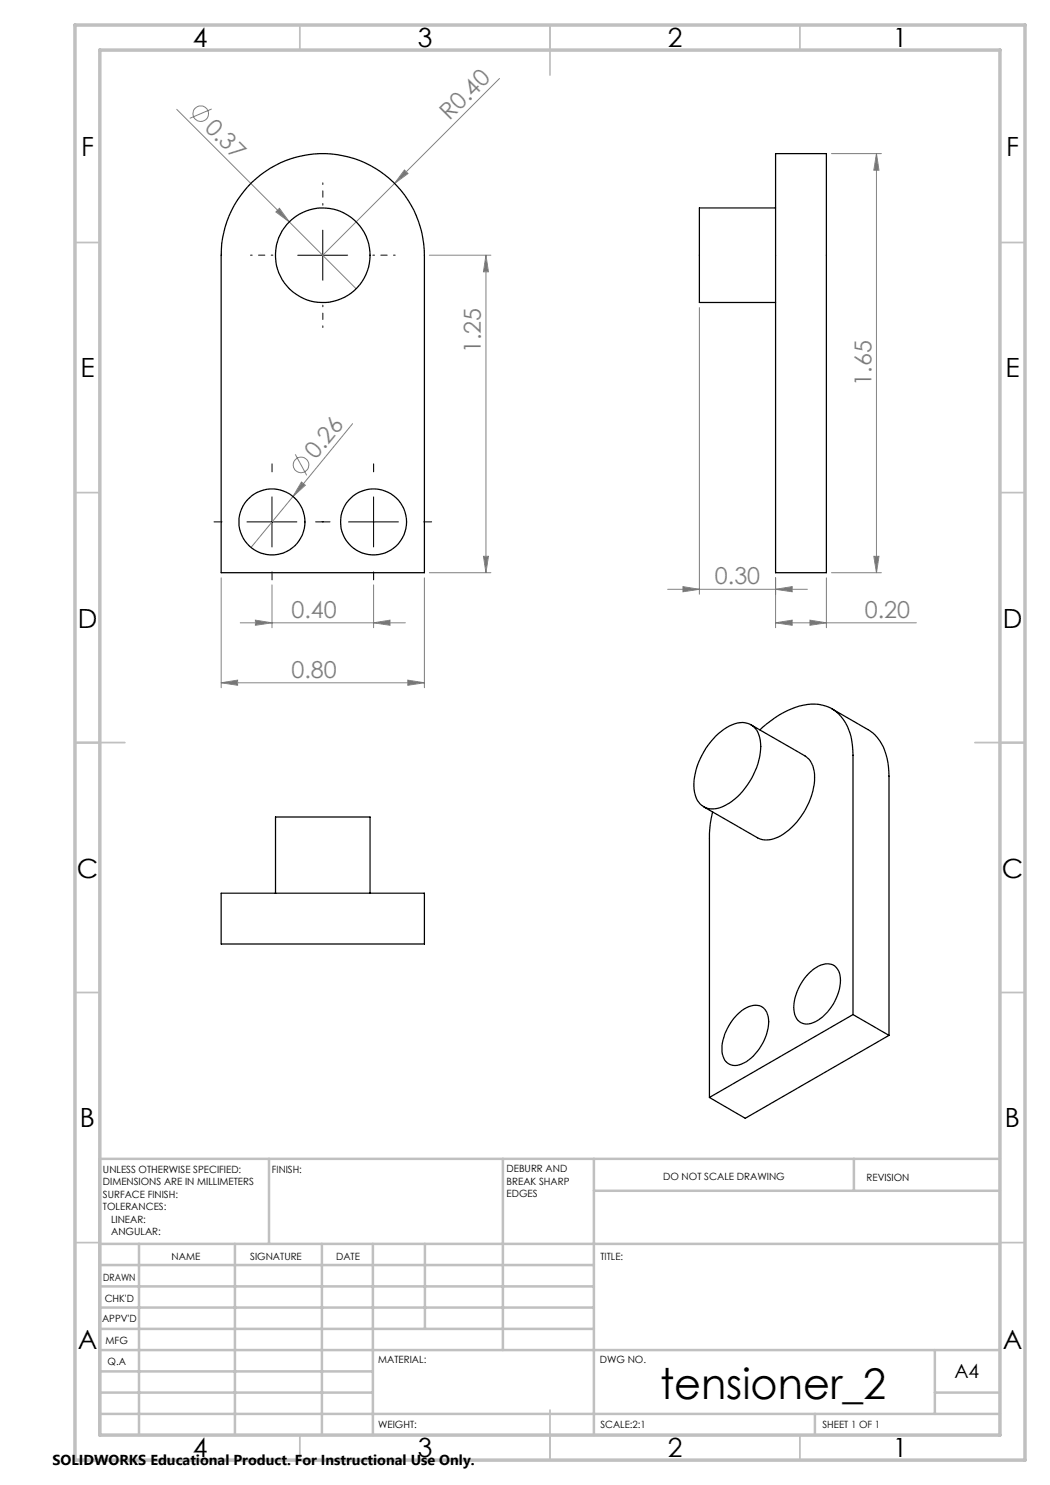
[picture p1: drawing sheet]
<svg xmlns="http://www.w3.org/2000/svg" width="210mm" height="297mm" viewBox="0 0 210 297" stroke-linecap="round" stroke-linejoin="round" font-family="sans-serif">
<g fill="none" stroke="#808080" stroke-width=".2">
<path d="M99.9 15.7l-35.3 35.3M35.3 21.9l22.6 22.5M42.3 21.8l-4.3 1.9M80.9 34l.7 .7-2.7 2zM166.3 30.7h10M175.3 30.7l.5 3.3h-1zM175.3 30.7v83.8M55.9 41.7l2 2.7-2.7-2zM57.9 44.4l13.3 13.3M85.9 51h12.3M97.2 51v63.5M97.2 51l.5 3.4h-1z"/>
<path d="M139.9 61.5v57.3M58.6 99.3l-8.4 10.2M59.1 90.9l2.2 4.2M60.3 96.4l.8 .6-2.5 2.3zM70.5 84.7l-11.9 14.6M44.2 115.6v21.9M54.4 117v8.6M74.7 117v8.6M84.9 115.6v21.9M85.9 114.5h12.3M96.7 111.3h1l-.5 3.2zM133.5 117.9h28"/>
<path d="M136.6 117.3l3.3 .6-3.3 .5zM155.1 117.9l3.3-.6v1.1zM155.1 115.6v10M165.3 115.6v10M166.3 114.5h10M174.8 111.3h1l-.5 3.2zM44.2 136.6l3.3-.6v1.1zM44.2 136.6h40.7M48 124.6h33.1M51.1 124l3.3 .6-3.3 .5zM74.7 124.6l3.3-.6v1.1zM81.6 136l3.3 .6-3.3 .5z"/>
<path d="M155.1 124.6l3.3-.6v1.1zM155.1 124.6h28.2M162 124l3.3 .6-3.3 .5z"/>
<circle cx="40.2" cy="22.7" r="1.56"/>
<circle cx="60.2" cy="93" r="1.56"/>
</g>
<path d="M54.4 94.4v-1.6M74.7 94.4v-1.6M44.4 104.4h-1.6M54.4 114.4v1.6M64.4 104.4h1.6M64.7 104.4h-1.6M74.7 114.4v1.6M84.7 104.4h1.6" fill="none" stroke="#000" stroke-width=".2" stroke-dasharray="15.2 1.3 1.3 1.3"/>
<path d="M54.6 51h-4.5M64.6 41v-4.4M74.6 51h4.4M64.6 61v4.5" fill="none" stroke="#000" stroke-width=".2" stroke-dasharray="15.2 1.3 1.3 1.3" stroke-dashoffset="14.9"/>
<path d="M59.5 51h10M64.6 46v10.1M54.4 99.4v10M74.7 99.4v10M49.4 104.4h10M69.7 104.4h10" fill="none" stroke="#000" stroke-width=".2"/>
<g fill="none" stroke="#c0c0c0" stroke-width=".35">
<path d="M60 5v5M110 5v10M160 5v5M15 48.5h5M200 48.5h5M15 98.5h5M200 98.5h5M15 148.5h10M195 148.5h10M15 198.5h5M200 198.5h5M15 248.5h5"/>
<path d="M200 248.5h5M60 287v5M110 282v10M160 287v5"/>
</g>
<g fill="none" stroke="#c0c0c0" stroke-width=".5">
<path d="M53.8 231.8v17M100.6 231.8v38.2M118.8 231.8v55.2M118.8 238.2h81.2M170.8 231.8v6.4M200 231.8h-180v55.2M20 248.8h180M20 257.3h98.8M20 253h98.8M27.8 248.8v38.2M47 248.8v38.2M64.4 248.8v38.2"/>
<path d="M74.6 248.8v38.2M85 248.8v17M20 265.8h98.8M20 261.5h98.8M20 278.5h54.6M20 274.3h54.6M20 270h180M187 278.5h13M187 270v12.8M20 282.8h180M163 282.8v4.2"/>
</g>
<path d="M15 5h190v287h-190zM20 10h180v277h-180z" fill="none" stroke="#c0c0c0" stroke-width=".7"/>
<g fill="#808080">
<path d="M55.9 41.7l2 2.7-2.7-2z"/>
<path d="M80.9 34l.7 .7-2.7 2z"/>
<path d="M60.3 96.4l.8 .6-2.5 2.3z"/>
<path d="M81.6 136l3.3 .6-3.3 .5zM44.2 136.6l3.3-.6v1.1z"/>
<path d="M51.1 124l3.3 .6-3.3 .5zM74.7 124.6l3.3-.6v1.1zM136.6 117.3l3.3 .6-3.3 .5zM155.1 117.9l3.3-.6v1.1zM155.1 124.6l3.3-.6v1.1zM162 124l3.3 .6-3.3 .5z"/>
<path d="M175.3 30.7l.5 3.3h-1zM174.8 111.3h1l-.5 3.2z"/>
<path d="M97.2 51l.5 3.4h-1zM96.7 111.3h1l-.5 3.2z"/>
</g>
<g fill="none" stroke="#000" stroke-width=".25">
<path d="M50.4 36.5a20.3 20.3 0 0 1 22.1-4.2 20.3 20.3 0 0 1 12.4 18.7v63.5h-40.7v-63.5a20.3 20.3 0 0 1 6.2-14.5zM155.1 30.7h10.2v83.8h-10.2zM155.1 41.6h-15.2v18.9h15.2M143.1 147.2a7.6 7.6 0 0 1 5.9-2.6 3.9 3.9 0 0 1 3.1 4.1 14.3 14.3 0 0 1-7.3 12.5 3.9 3.9 0 0 1-6-3.3 14.3 14.3 0 0 1 4.3-10.7zM150.2 145l10.8 6.2a5 5 0 0 1 1.9 5 14.7 14.7 0 0 1-7.4 11.3 4.5 4.5 0 0 1-4 .1l-10.8-6.2M152 146a17.5 17.5 0 0 1 10.2-5.2 7.3 7.3 0 0 1 7.6 5.2l.6 2.4 .2 2.7v51.8M166.4 141.8l7.2 4.1a9.3 9.3 0 0 1 4.1 7.5l.1 1.8v51.9M44.2 178.6h40.7v10.2h-40.7zM55.1 178.6v-15.2h18.9v15.2M142.5 162.4l-.4 2.3-.2 2v52.8M161.8 194.7a4.6 4.6 0 0 1 4.9-1.7 3.8 3.8 0 0 1 1.3 4.2 9.8 9.8 0 0 1-5.8 7.5 2.63 2.63 0 0 1-3.4-2.7 10.1 10.1 0 0 1 3-7.3zM147.4 202.9a4.6 4.6 0 0 1 4.9-1.6 3.9 3.9 0 0 1 1.3 4.2 10.1 10.1 0 0 1-5.3 7.3 2.67 2.67 0 0 1-3.9-2.5 9.9 9.9 0 0 1 3-7.4z"/>
<path d="M170.6 202.9l-28.7 16.6M170.6 202.9l7.2 4.2M177.8 207.1l-28.8 16.6-7.1-4.2"/>
<circle cx="64.6" cy="51" r="9.5"/>
<circle cx="54.4" cy="104.4" r="6.6"/>
<circle cx="74.7" cy="104.4" r="6.6"/>
</g>
<text font-size="8.5" x="132" y="279.7">tensioner_2</text>
<g font-size="5.3">
<text x="38.5" y="9.5">4</text>
<text x="83.5" y="9.5">3</text>
<text x="133.6" y="9.5">2</text>
<text x="178.6" y="9.5">1</text>
<text x="16.2" y="31.2">F</text>
<text x="201.2" y="31.2">F</text>
<text x="16.1" y="75.5">E</text>
<text x="201.1" y="75.5">E</text>
<text x="15.5" y="125.5">D</text>
<text x="200.5" y="125.5">D</text>
<text x="15.4" y="175.5">C</text>
<text x="200.4" y="175.5">C</text>
<text x="16" y="225.5">B</text>
<text x="201" y="225.5">B</text>
<text x="15.5" y="269.7">A</text>
<text x="200.5" y="269.7">A</text>
<text x="38.5" y="291.5">4</text>
<text x="83.5" y="291.5">3</text>
<text x="133.6" y="291.5">2</text>
<text x="178.6" y="291.5">1</text>
</g>
<g font-size="4.7" fill="#808080">
<text x="40.8" y="25.7" transform="rotate(45 40.8 25.7)">0.37</text>
<text x="89.9" y="24.3" transform="rotate(-45 89.9 24.3)">R0.40</text>
<text x="96.2" y="70.6" transform="rotate(-90 96.2 70.6)">1.25</text>
<text x="174.3" y="77.1" transform="rotate(-90 174.3 77.1)">1.65</text>
<text x="63.2" y="92.1" transform="rotate(-51 63.2 92.1)">0.26</text>
<text x="143" y="116.8">0.30</text>
<text x="58.3" y="123.5">0.40</text>
<text x="172.9" y="123.5">0.20</text>
<text x="58.3" y="135.5">0.80</text>
</g>
<text font-size="3.9" x="190.9" y="275.5">A4</text>
<text font-size="2.9" x="10.5" y="292.9">SOLIDWORKS Educational Product. For Instructional Use Only.</text>
<g font-size="2">
<text x="20.6" y="234.6">UNLESS OTHERWISE SPECIFIED:</text>
<text x="20.6" y="237.1">DIMENSIONS ARE IN MILLIMETERS</text>
<text x="20.6" y="239.6">SURFACE FINISH:</text>
<text x="54.4" y="234.6">FINISH:</text>
<text x="101.3" y="234.5">DEBURR AND</text>
<text x="101.3" y="237">BREAK SHARP</text>
<text x="101.3" y="239.5">EDGES</text>
<text x="132.6" y="236">DO NOT SCALE DRAWING</text>
<text x="173.3" y="236.2">REVISION</text>
<text x="20.6" y="242.1">TOLERANCES:</text>
<text x="22.2" y="244.6">LINEAR:</text>
<text x="22.2" y="247.1">ANGULAR:</text>
<text x="34.3" y="252">NAME</text>
<text x="50" y="251.9">SIGNATURE</text>
<text x="67.2" y="251.9">DATE</text>
<text x="120.1" y="251.9">TITLE:</text>
<text x="20.6" y="256.1">DRAWN</text>
<text x="20.9" y="260.3">CHK'D</text>
<text x="20.4" y="264.4">APPV'D</text>
<text x="21.1" y="268.8">MFG</text>
<text x="21.5" y="273">Q.A</text>
<text x="75.6" y="272.5">MATERIAL:</text>
<text x="120" y="272.5">DWG NO.</text>
<text x="75.6" y="285.5">WEIGHT:</text>
<text x="120.1" y="285.6">SCALE:2:1</text>
<text x="164.5" y="285.6">SHEET 1 OF 1</text>
</g>
</svg>
